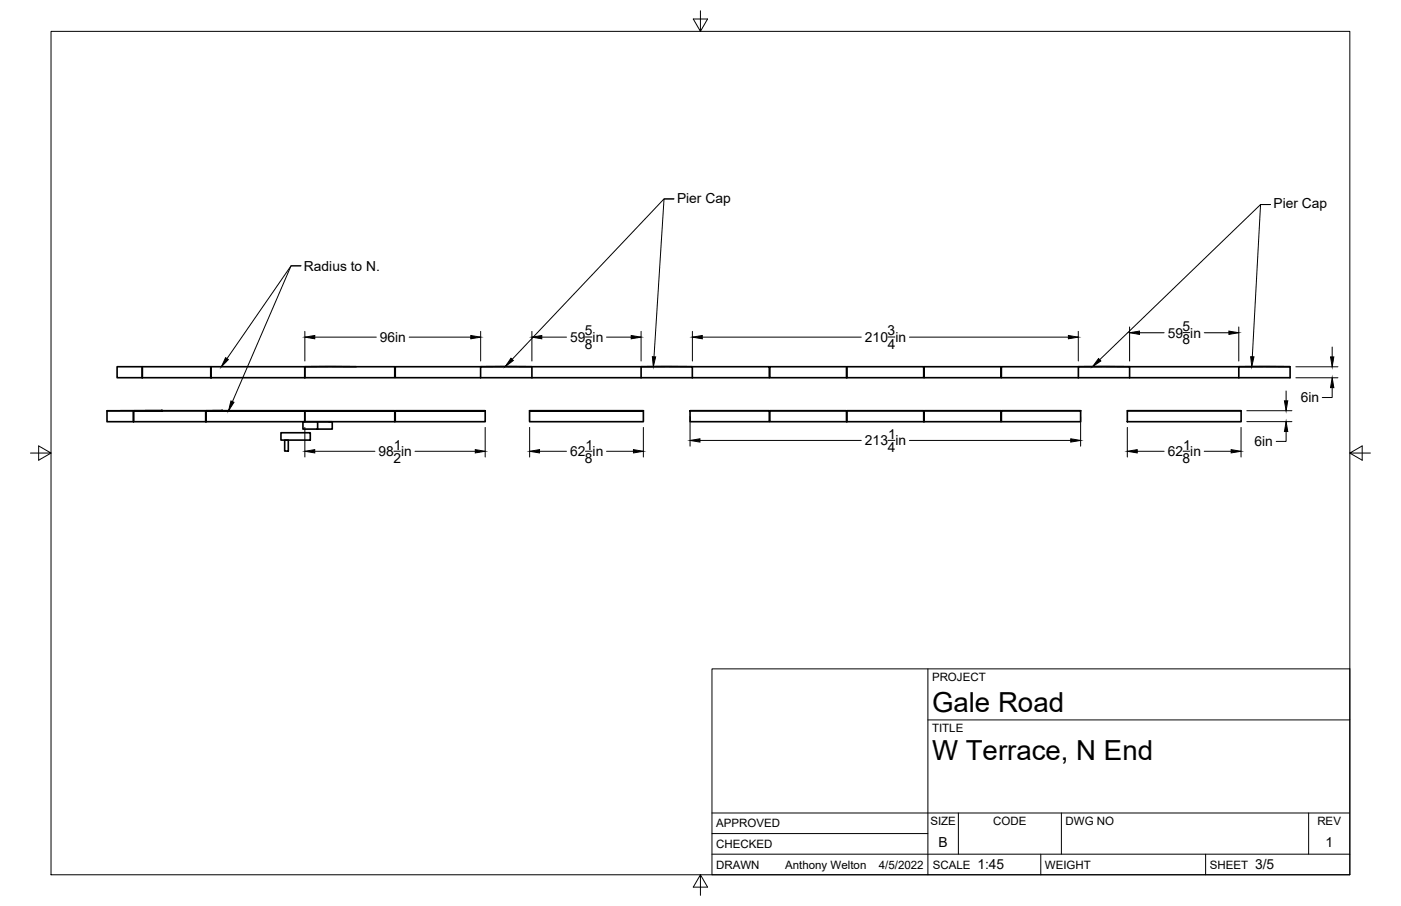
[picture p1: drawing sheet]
<svg xmlns="http://www.w3.org/2000/svg" width="432mm" height="279mm" viewBox="0 0 432 279" stroke-linecap="round" stroke-linejoin="round" font-family="sans-serif">
<!-- layer: Visible -->
<g fill="none" stroke="#000" stroke-width=".51">
<path d="M43.8 113.1h-7.7v3.4h7.7M43.9 113.1v3.4M43.9 116.5h21.1M43.9 113.1h21.1M65.1 113.1v3.4M65.1 113.1h28.8v3.4h-28.8zM93.9 113.1h15.8M93.9 113.1h27.8v3.4h-27.8zM121.8 113.1h115.3v3.4h-115.3zM148.1 116.5v-3.4l7.9-.1 7.9 .1v3.4M197.6 116.5v-3.4l7.9-.1 7.9 .1v3.4M237.3 113.1h23.6v3.4h-23.6z"/>
<path d="M261 113.1h23.7v3.4h-23.7zM284.8 113.1h23.7v3.4h-23.7zM332.4 116.5v-3.4l7.9-.1 7.8 .1v3.4M397.6 113.1h-89v3.4h89v-3.4h-15.8v3.4M33 126.7h8.1M41.1 130h-8.1v-3.3h16.9h-8.8l.1 3.3M41.2 130h22.2M41.2 126.7h22.2M63.5 130h.1M63.5 129.9l-.1 .1v-3.3h5.1h-27.3v3.3M63.5 126.7h30.4zM86.6 133.5h9v2.2h-9z"/>
<path d="M87.7 135.7h1.2v3.4h-1.2zM93.4 130.1h4.5v2.2h-4.5zM93.9 126.7v3.3h27.8v-3.3h-27.8h27.8M93.9 126.7v3.3h-30.4v-3.3M97.9 130.1h4.5M101.3 130h1.1M102.4 130.1v2.2h-4.5M121.8 126.7h27.7v3.3h-27.7v-3.3h27.7M163.2 126.7h35.1zM163.2 126.7v3.3h35.1v-3.3M212.7 126.7h24.4v3.3h-24.4zM212.7 126.7h24.4"/>
<path d="M237.3 126.7h23.6v3.3h-23.6zM237.3 126.7h23.6M261 126.7h23.7v3.3h-23.7zM261 126.7h23.7M284.8 126.7h23.7v3.3h-23.7zM284.8 126.7h23.7M308.6 126.7h24.5v3.3h-24.5zM333.1 126.7h-24.5M347.5 126.7h35v3.3h-35zM347.5 126.7h35"/>
</g>
<g fill="#000" stroke="#000" stroke-width=".31">
<circle cx="49.9" cy="126.7" r=".24"/>
<circle cx="68.5" cy="126.7" r=".24"/>
</g>
<!-- layer: Border -->
<path d="M15.7 9.7h400.3v260.1h-400.3zM215.9 3.3v6.4l-2.2-3.8h4.4l-2.2 3.8M9.4 139.7h6.3l-3.8-2.2v4.4l3.8-2.2M416 139.7l3.8 2.2v-4.4l-3.8 2.2h6.4M215.9 269.8l2.2 3.8h-4.4l2.2-3.8v6.3" fill="none" stroke="#000" stroke-width=".31"/>
<!-- layer: Titleblock -->
<path d="M219.4 206.3h196.6v63.5h-196.6zM286 206.3v63.5M286 222h130M219.4 257.1h66.6M219.4 250.7h196.6M295.4 250.7v12.7M327.1 250.7v12.7M403.3 250.7v12.7M219.4 263.4h196.6M320.8 263.4v6.4M371.6 263.4v6.4" fill="none" stroke="#000" stroke-width=".31"/>
<!-- layer: Dimensions -->
<g fill="none" stroke="#000" stroke-width=".31">
<path d="M94 102.2v9.1M97 104h19M126.1 104h19M148.1 102.2v9.1M163.9 102.2v9.1M167 104h7.6M180.4 103.9h2M186.9 104h7.6M197.6 102.2v9.1M213.4 102.2v9.1M216.5 104h49M273.7 103.9h2.1"/>
<path d="M280.3 104h49M332.3 102.2v9.1M348.1 100.8v10.5M351.2 102.6h7.6M364.6 102.6h2M371.2 102.6h7.6M381.8 100.8v10.5M399.4 113.1h13M399.4 116.5h13M410.6 119.5v3.1h-3.1M410.6 107v3.1M94 131.8v9.1"/>
<path d="M97 139.2h18.6M121.4 139.1h2M127.9 139.2h18.6M149.5 131.8v9.1M163.2 131.8v9.1M166.3 139.2h8.3M180.4 139.1h2.1M186.9 139.2h8.3M198.3 131.8v9.1M212.7 128.5v9.1M215.7 135.8h49.8M273.7 135.8h2.1"/>
<path d="M280.3 135.8h49.7M333.1 128.5v9.1M347.5 131.8v9.1M350.5 139.2h8.3M364.7 139.1h1.9M371.2 139.2h8.3M382.5 131.8v9.1M384.3 126.7h13.9M384.3 130h13.9M396.4 133.1v3h-3.1M396.4 120.6v3"/>
</g>
<g fill="#000" stroke="#000" stroke-width=".31">
<path d="M94 104l3-.5v1zM145.1 103.5l3 .5-3 .5zM163.9 104l3.1-.5v1zM194.5 103.5l3.1 .5-3.1 .5zM213.4 104l3.1-.5v1zM329.3 103.5l3 .5-3 .5zM348.1 102.6l3.1-.5v1zM378.8 102.1l3 .5-3 .5zM410.1 110.1h1l-.5 3zM410.6 116.5l.5 3h-1zM94 139.2l3-.5v1zM146.5 138.7l3 .5-3 .5z"/>
<path d="M163.2 139.2l3.1-.5v1zM195.2 138.7l3.1 .5-3.1 .5zM212.7 135.8l3-.5v1zM330 135.3l3.1 .5-3.1 .5zM347.5 139.2l3-.5v1zM379.5 138.7l3 .5-3 .5zM395.9 123.6h1l-.5 3.1zM396.4 130l.5 3.1h-1z"/>
</g>
<!-- layer: Annotations -->
<path d="M69.5 110.3l.9 .6-2.2 2.2zM157.5 110.5l.7 .7-2.5 1.8zM201.1 110l1 .1-.7 3zM338.6 110.6l.7 .7-2.6 1.8zM385.5 110h1l-.7 3.1zM71.2 123.7l.9 .4-1.7 2.6z" fill="#000" stroke="#000" stroke-width=".31"/>
<path d="M70 110.6l19.7-28.6h3.1h-3.1l-18.1 41.8M201.6 110l3.1-48.7h3h-3l-46.9 49.5M386 110l2.5-46.9h3.1h-3.1l-49.6 47.9" fill="none" stroke="#000" stroke-width=".31"/>
<g font-size="8.5">
<text x="287.3" y="219.5">Gale Road</text>
<text x="287.3" y="234.5">W Terrace, N End</text>
</g>
<g font-size="4.3">
<text x="208.7" y="62.5">Pier Cap</text>
<text x="392.5" y="64.2">Pier Cap</text>
<text x="93.7" y="83.5">Radius to N.</text>
<text x="117.1" y="105.5">96in</text>
<text x="175.7" y="105.5">59 in</text>
<text x="180.3" y="103.4">5</text>
<text x="180.3" y="107.5">8</text>
<text x="266.6" y="105.5">210 in</text>
<text x="273.6" y="103.4">3</text>
<text x="273.6" y="107.5">4</text>
<text x="359.9" y="104.1">59 in</text>
<text x="364.4" y="102.1">5</text>
<text x="364.5" y="106.2">8</text>
<text x="400.9" y="124.1">6in</text>
<text x="266.6" y="137.3">213 in</text>
<text x="273.7" y="135.3">1</text>
<text x="386.7" y="137.6">6in</text>
<text x="116.7" y="140.7">98 in</text>
<text x="121.3" y="142.7">2</text>
<text x="121.4" y="138.6">1</text>
<text x="175.7" y="140.7">62 in</text>
<text x="180.3" y="142.8">8</text>
<text x="180.4" y="138.6">1</text>
<text x="273.6" y="139.4">4</text>
<text x="359.9" y="140.7">62 in</text>
<text x="364.5" y="142.8">8</text>
<text x="364.6" y="138.6">1</text>
<text x="289.3" y="261.2">B</text>
<text x="408.5" y="261.2">1</text>
<text x="301.2" y="268.1">1:45</text>
<text x="386.8" y="268.1">3/5</text>
</g>
<g font-size="3.5">
<text x="287.3" y="210.1">PROJECT</text>
<text x="287.3" y="225.8">TITLE</text>
<text x="220.7" y="255.2">APPROVED</text>
<text x="286.7" y="254.5">SIZE</text>
<text x="306.1" y="254.5">CODE</text>
<text x="328.4" y="254.5">DWG NO</text>
<text x="406" y="254.5">REV</text>
<text x="220.7" y="261.5">CHECKED</text>
<text x="220.7" y="267.9">DRAWN</text>
<text x="242" y="267.9">Anthony Welton</text>
<text x="270.9" y="267.9">4/5/2022</text>
<text x="287.5" y="267.9">SCALE</text>
<text x="322.1" y="267.9">WEIGHT</text>
<text x="372.9" y="267.9">SHEET</text>
</g>
</svg>
